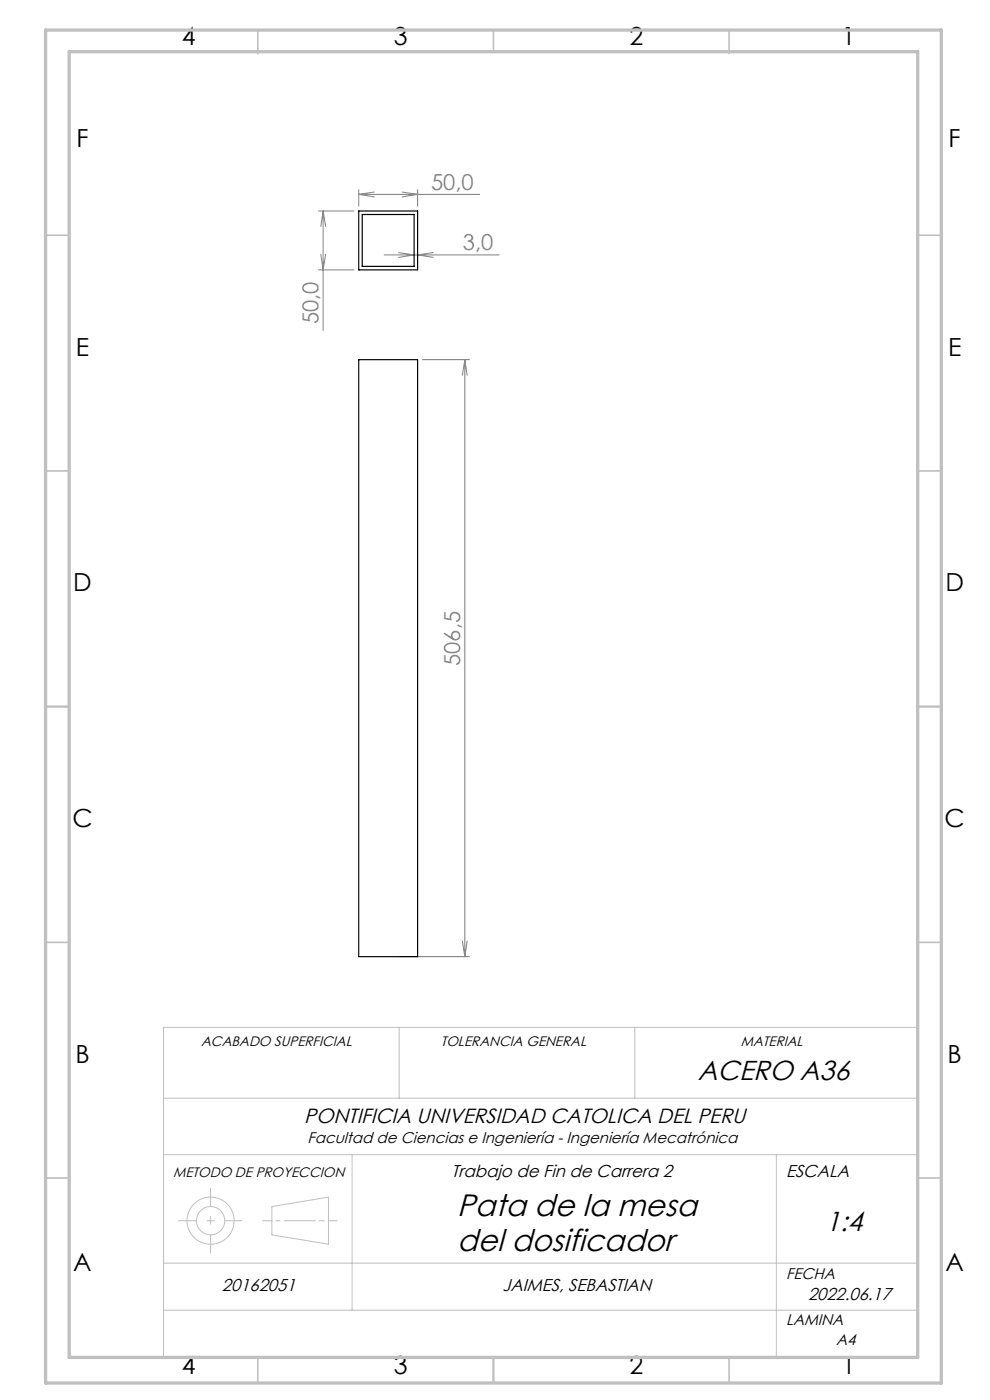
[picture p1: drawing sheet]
<svg xmlns="http://www.w3.org/2000/svg" width="210mm" height="297mm" viewBox="0 0 210 297" stroke-linecap="round" stroke-linejoin="round" font-family="sans-serif">
<g fill="none" stroke="#c0c0c0" stroke-width=".21">
<path d="M84.7 217.9v15.1M134.7 217.9v15.1M194.7 217.9h-160v70.1M34.7 233h160M34.7 245h160M37.9 259h3.8M44 259h1.5M44.7 252.2v3.8M44.7 258v1.7M47.7 259h3.6M55.7 259h2M57.7 256l12-2v9.9l-12-1.9z"/>
<path d="M58.5 259h.9M60.3 259h6.6M67.7 259h1.1M69.7 259h1.8M74.7 245v33M164.7 245v43M34.7 268h160M34.7 278h160M44.7 262v3.8"/>
<circle cx="44.7" cy="259" r="5"/>
<circle cx="44.7" cy="259" r="3"/>
</g>
<g fill="none" stroke="#c0c0c0" stroke-width=".35">
<path d="M54.7 6.4v5M104.7 6.4v4.6M154.7 6.4v5M9.7 49.9h5M194.7 49.9h5M9.7 99.9h5M194.7 99.9h5M9.7 149.9h5M194.7 149.9h5M9.7 199.9h5M194.7 199.9h5M9.7 249.9h5"/>
<path d="M194.7 249.9h5M54.7 288.4v5M104.7 288v5.4M154.7 288.4v5"/>
</g>
<path d="M9.7 6.4h190v287h-190zM14.7 11h180v277h-180z" fill="none" stroke="#c0c0c0" stroke-width=".7"/>
<g fill="none" stroke="#808080" stroke-width=".21">
<path d="M67.6 44.8h7.5M67.6 57.3h7.5M68.1 53.9l.4 3.4 .6-3.4M68.5 44.8v25.3M68.5 44.8l.6 3.2M68.5 44.8l-.4 3.2M76.1 40.2v3.5M76.1 41.2h25.6M76.1 41.2l3.3 .6M79.4 40.7l-3.3 .5M81.5 54.1h24.4M84.5 53.6l3.3 .5-3.3 .5"/>
<path d="M85.3 40.7l3.3 .5-3.3 .6M88.6 40.2v3.5M91.9 53.6l-3.3 .5 3.3 .5M89.6 76.3h10M98.6 76.3v126.6M98.6 76.3l.5 3.3M98.6 76.3l-.5 3.3M98.1 199.6l.5 3.3M99.1 199.6l-.5 3.3M84.8 202.9h14.8"/>
</g>
<path d="M76.1 44.8h12.5v12.5h-12.5zM76.8 45.5h11v11h-11zM76.1 76.3h12.5v126.6h-12.5z" fill="none" stroke="#000" stroke-width=".25"/>
<g font-size="6.6">
<text x="97" y="258.1">Pata de la mesa</text>
<text x="97" y="265.4">del dosificador</text>
</g>
<g font-size="5.8">
<text x="148" y="229.2">ACERO A36</text>
<text x="175.1" y="261.1">1:4</text>
</g>
<g font-size="5.3">
<text x="38.5" y="9.5">4</text>
<text x="83.5" y="9.5">3</text>
<text x="133.6" y="9.5">2</text>
<text x="178.6" y="9.5">1</text>
<text x="16.2" y="31.2">F</text>
<text x="201.2" y="31.2">F</text>
<text x="16.1" y="75.5">E</text>
<text x="201.1" y="75.5">E</text>
<text x="15.5" y="125.5">D</text>
<text x="200.5" y="125.5">D</text>
<text x="15.4" y="175.5">C</text>
<text x="200.4" y="175.5">C</text>
<text x="16" y="225.5">B</text>
<text x="201" y="225.5">B</text>
<text x="15.5" y="269.7">A</text>
<text x="200.5" y="269.7">A</text>
<text x="38.5" y="291.5">4</text>
<text x="83.5" y="291.5">3</text>
<text x="133.6" y="291.5">2</text>
<text x="178.6" y="291.5">1</text>
</g>
<g font-size="4.7" fill="#808080">
<text x="91.4" y="40.2">50,0</text>
<text x="98.2" y="53.1">3,0</text>
<text x="67.6" y="68.8" transform="rotate(-90 67.6 68.8)">50,0</text>
<text x="97.6" y="141.3" transform="rotate(-90 97.6 141.3)">506,5</text>
</g>
<text font-size="4.4" x="64.5" y="238.2">PONTIFICIA UNIVERSIDAD CATOLICA DEL PERU</text>
<g font-size="3.7">
<text x="95.8" y="249.8">Trabajo de Fin de Carrera 2</text>
<text x="166.7" y="249.8">ESCALA</text>
<text x="47.1" y="273.8">20162051</text>
<text x="106.6" y="273.8">JAIMES, SEBASTIAN</text>
<text x="171.4" y="275.8">2022.06.17</text>
</g>
<g font-size="3.3">
<text x="65.3" y="242.4">Facultad de Ciencias e Ingeniería - Ingeniería Mecatrónica</text>
<text x="166.7" y="271.4">FECHA</text>
<text x="166.7" y="281.1">LAMINA</text>
<text x="177.4" y="285.3">A4</text>
</g>
<g font-size="2.9">
<text x="42.6" y="222">ACABADO SUPERFICIAL</text>
<text x="93.5" y="222">TOLERANCIA GENERAL</text>
<text x="157.1" y="222">MATERIAL</text>
<text x="36.7" y="249.8">METODO DE PROYECCION</text>
</g>
</svg>
